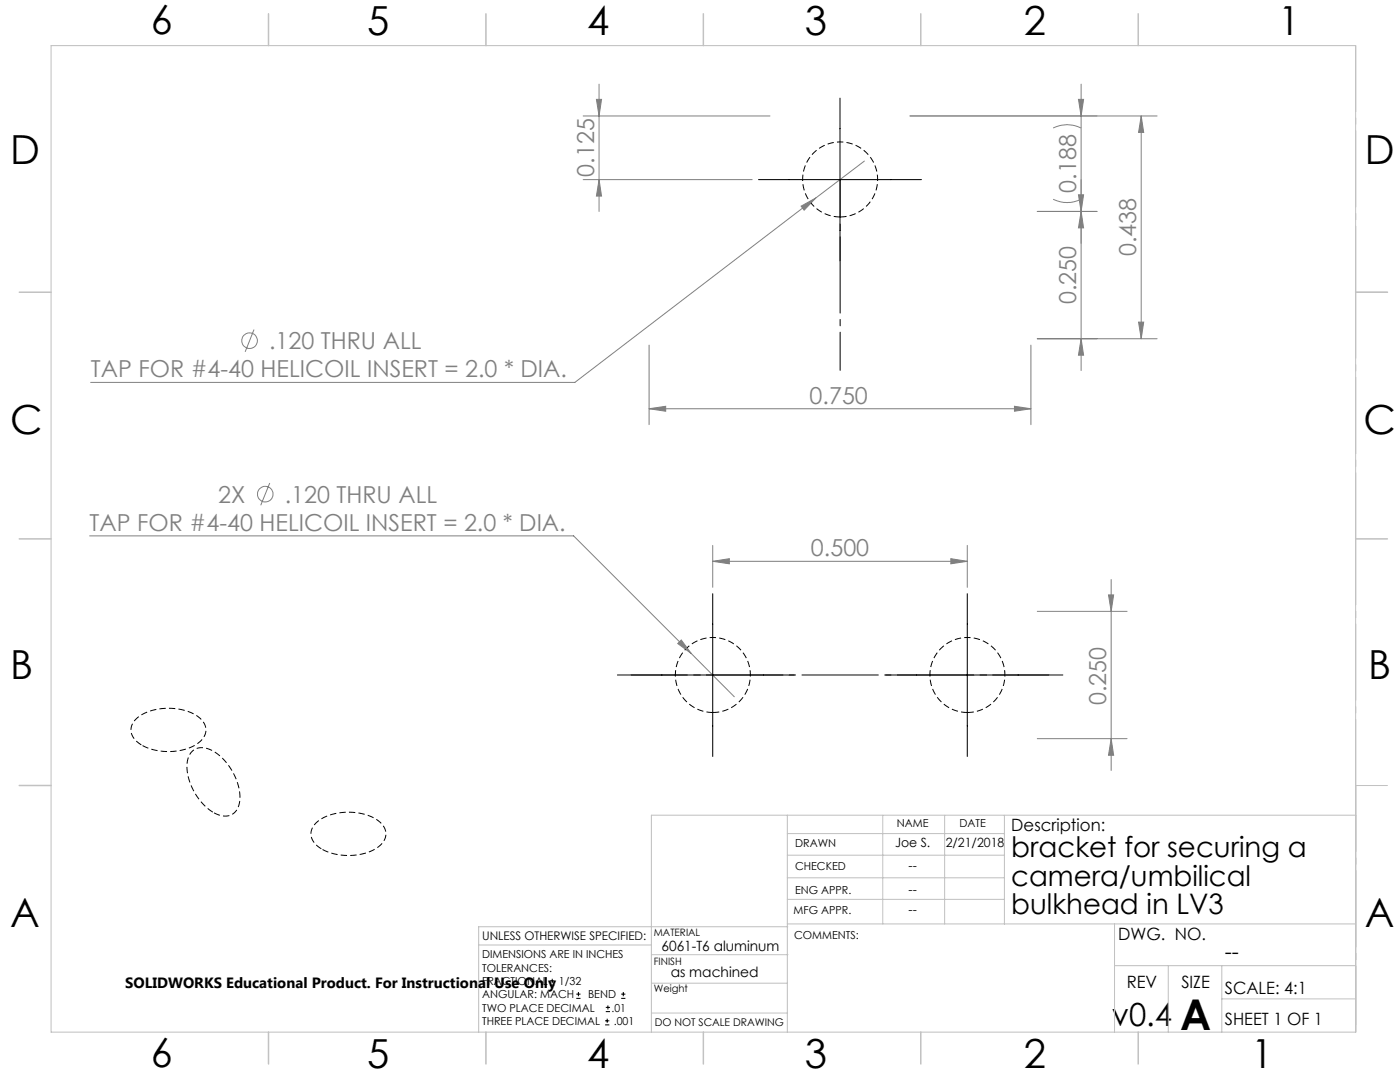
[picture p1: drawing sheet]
<svg xmlns="http://www.w3.org/2000/svg" width="279mm" height="216mm" viewBox="0 0 279 216" stroke-linecap="round" stroke-linejoin="round" font-family="sans-serif">
<g fill="none" stroke="#808080" stroke-width=".2">
<path d="M119 19.8h1.1l-.5 3.3zM119.6 16.8v25.4M215.2 19.8h1.1l-.5 3.3zM215.8 16.8v57.1M116.4 23.1h37.3M116.4 35.8h33.7M119.6 35.8l.5 3.3h-1.1zM162.8 39.5l-48.1 36.8h-96.6M172.5 32.1l-9.7 7.4M210.2 39.8a6.1 6.1 0 0 0 5.6 0M210.2 25.5a6.1 6.1 0 0 1 5.6 0M215.2 38.9h1.1l-.5 3.3z"/>
<path d="M227.8 23.1l.4 3.3h-1zM227.8 23.1v44.5M230.9 23.1h-49.3M159.9 41.1l2.9-1.6-2.3 2.4zM215.8 42.2l.5 3.3h-1.1zM218.9 42.2h-11.9M50.7 65.8l-1.8 4.4M129.5 68.9v15.8M205.7 68.9v15.8M207 67.6h23.9M215.8 67.6l.5 3.3h-1.1zM227.2 64.3h1l-.4 3.3z"/>
<path d="M53.8 96.4l-1.8 4.4M129.5 81.6l3.4-.5v1zM129.5 81.6h76.2M202.5 81.1l3.2 .5-3.2 .5zM17.9 106.9h96.6l23.4 23.5M142.2 112l3.4-.5v1zM142.2 108.8v8.4M142.2 112h50.8M189.8 111.5l3.2 .5-3.2 .5zM193 108.8v8.4M221.2 118.7h1l-.4 3.3zM221.8 115.6v38.1"/>
<path d="M135.3 128.4l.7-.7 1.9 2.7zM137.9 130.4l8.6 8.6M207 122h17.9M207 147.4h17.9M221.8 147.4l.4 3.3h-1z"/>
<circle cx="49.8" cy="68" r="1.55"/>
<circle cx="53" cy="98.6" r="1.55"/>
</g>
<g fill="none" stroke="#000" stroke-width=".2">
<path d="M167.6 19.6v32.5M151.4 35.8h32.5M142.2 118.5v32.5M193 118.5v32.5M126 134.7h32.5M176.8 134.7h32.5M109.8 196.6h.8M109.8 195.7h.8M110.2 195.3v.8M115 199.2h.9M115 198.4h.9M115.4 197.9v.9"/>
<path d="M124 199.2h.8M124 198.4h.8M124.4 197.9v.9M120.8 204.5h.8M120.8 203.7h.8M120.9 201.9h.8M120.9 201h.8M121.2 203.3v.8M121.3 200.6v.8"/>
</g>
<path d="M167.7 43.3a7.5 7.5 0 0 0 6.5-11.1 7.5 7.5 0 0 0-12.9-.4 7.5 7.5 0 0 0 6 11.5h.4M142.3 142.2a7.5 7.5 0 0 0 6.5-11.1 7.5 7.5 0 0 0-12.9-.4 7.5 7.5 0 0 0 6 11.5h.4M193.1 142.2a7.5 7.5 0 0 0 6.5-11.1 7.5 7.5 0 0 0-12.9-.4 7.5 7.5 0 0 0 6 11.5h.4" fill="none" stroke="#000" stroke-width=".2" stroke-dasharray="1.3 .6" stroke-linecap="butt"/>
<path d="M28.3 148.7a11.3 11.3 0 0 0 11.5-.6 2.97 2.97 0 0 0-.3-5.1 11.1 11.1 0 0 0-12.2 .3 2.98 2.98 0 0 0 .5 5.1l.5 .3M42.6 162.1a3.2 3.2 0 0 0 4.7-.6 7.8 7.8 0 0 0-.7-7.2 9 9 0 0 0-6-5.1 2.98 2.98 0 0 0-3.3 3.2 11.5 11.5 0 0 0 5.3 9.7M64.2 169.4a11.3 11.3 0 0 0 11.6-.6 2.97 2.97 0 0 0-.3-5.1 11.1 11.1 0 0 0-12.3 .4 2.98 2.98 0 0 0 .5 5l.5 .3" fill="none" stroke="#000" stroke-width=".2" stroke-dasharray="1.3 .6" stroke-dashoffset="-.1" stroke-linecap="butt"/>
<path d="M167.7 35.8v38.1" fill="none" stroke="#000" stroke-width=".2" stroke-dasharray="15.2 1.3 1.3 1.3" stroke-dashoffset="7.6"/>
<path d="M212.1 134.7h-88.9" fill="none" stroke="#000" stroke-width=".2" stroke-dasharray="15.2 1.3 1.3 1.3" stroke-dashoffset="1.3"/>
<path d="M270.6 9.1v49.2M270.6 58.3v49.2M270.6 107.5v49.2M270.6 156.7v49.2" fill="none" stroke="#c0c0c0" stroke-width=".2" stroke-dasharray="15.2 1.3 1.3 1.3" stroke-dashoffset="2.1"/>
<g fill="none" stroke="#c0c0c0" stroke-width=".2">
<path d="M10.2 9.1h260.3v196.9h-260.3zM270.5 58.3h6.4M270.5 156.7h6.4M157.1 162.7v43.3M157.1 175.2h43.3M157.1 170.6h43.3M157.1 166.3h43.3M157.1 179.5h43.3M176.2 162.7v21.7M188.5 162.7v21.7M200.4 162.7v21.7M270.6 162.7h-140.6v43.3"/>
<path d="M95.5 188.6h34.5M130 196.2h27.1M130 190.5h27.3M157.1 184.4h113.4M157.2 184.9h-61.7v21.1M222.4 184.4v21.6M222.4 192.7h48.1M233.2 192.7v13.3M243.8 199.3h26.7M243.8 192.7v13.3M130 202.1h27.1"/>
</g>
<g fill="none" stroke="#c0c0c0" stroke-width=".3">
<path d="M53.6 2.8v6.3M97 2.8v6.3M140.4 2.8v6.3M183.8 2.8v6.3M227.2 2.8v6.3M3.8 58.3h6.4M270.5 58.3h6.4M3.8 107.5h6.4M270.5 107.5h6.4M3.8 156.7h6.4M53.6 206v6.3M97 206v6.3"/>
<path d="M140.4 206v6.3M183.8 206v6.3M227.2 206v6.3"/>
</g>
<g fill="#808080">
<path d="M129.5 81.6l3.4-.5v1zM202.5 81.1l3.2 .5-3.2 .5zM159.9 41.1l.6 .8 2.3-2.4zM142.2 112l3.4-.5v1zM189.8 111.5l3.2 .5-3.2 .5zM136 127.7l-.7 .7 2.6 2z"/>
<path d="M215.8 42.2l.5 3.3h-1.1zM215.2 19.8h1.1l-.5 3.3zM119.6 35.8l.5 3.3h-1.1zM119 19.8h1.1l-.5 3.3z"/>
<path d="M227.8 23.1l.4 3.3h-1zM227.2 64.3h1l-.4 3.3zM215.2 38.9h1.1l-.5 3.3zM215.8 67.6l.5 3.3h-1.1zM221.2 118.7h1l-.4 3.3zM221.8 147.4l.4 3.3h-1z"/>
</g>
<text font-size="8.5" x="235.5" y="205.4">A</text>
<g font-size="8">
<text x="30.1" y="6.8">6</text>
<text x="73.3" y="6.9">5</text>
<text x="117.2" y="6.9">4</text>
<text x="160.6" y="6.9">3</text>
<text x="204.3" y="6.9">2</text>
<text x="255.1" y="6.9">1</text>
<text x="2.1" y="32.8">D</text>
<text x="272.4" y="32.8">D</text>
<text x="2.1" y="86.5">C</text>
<text x="272.1" y="86.5">C</text>
<text x="2.1" y="135.6">B</text>
<text x="273.1" y="135.6">B</text>
<text x="2.1" y="185">A</text>
<text x="272.4" y="185">A</text>
<text x="30.1" y="213">6</text>
<text x="73.3" y="213.1">5</text>
<text x="117.2" y="213.1">4</text>
<text x="160.6" y="213.1">3</text>
<text x="204.3" y="213.1">2</text>
<text x="249.7" y="213.1">1</text>
</g>
<text font-size="6.3" x="221.9" y="204.6">v0.4</text>
<g font-size="5.6">
<text x="201.8" y="171.1">bracket for securing a</text>
<text x="201.8" y="176.7">camera/umbilical</text>
<text x="201.8" y="182.4">bulkhead in LV3</text>
</g>
<g font-size="4.7" fill="#808080">
<text x="118.6" y="35.3" transform="rotate(-90 118.6 35.3)">0.125</text>
<text x="214.8" y="38.5" transform="rotate(-90 214.8 38.5)">0.188</text>
<text x="226.8" y="51.2" transform="rotate(-90 226.8 51.2)">0.438</text>
<text x="214.8" y="60.7" transform="rotate(-90 214.8 60.7)">0.250</text>
<text x="53.7" y="69.7">.120 THRU ALL</text>
<text x="18.1" y="75.3">TAP FOR #4-40 HELICOIL INSERT = 2.0 * DIA.</text>
<text x="161.6" y="80.5">0.750</text>
<text x="43.5" y="100.3">2X</text>
<text x="56.8" y="100.3">.120 THRU ALL</text>
<text x="17.9" y="105.9">TAP FOR #4-40 HELICOIL INSERT = 2.0 * DIA.</text>
<text x="161.8" y="111">0.500</text>
<text x="220.8" y="140.7" transform="rotate(-90 220.8 140.7)">0.250</text>
</g>
<text font-size="4.2" x="244.4" y="191.4">--</text>
<g font-size="3.4">
<text x="201.8" y="165.9">Description:</text>
<text x="223.2" y="187.6">DWG. NO.</text>
<text x="224.9" y="197.2">REV</text>
<text x="235.8" y="197.2">SIZE</text>
<text x="244.4" y="198.4">SCALE: 4:1</text>
<text x="244.4" y="204.6">SHEET 1 OF 1</text>
</g>
<text font-size="3" x="25" y="197.2">SOLIDWORKS Educational Product. For Instructional Use Only</text>
<g font-size="2.8">
<text x="132" y="189.7">6061-T6 aluminum</text>
<text x="133.9" y="194.9">as machined</text>
</g>
<g font-size="2.5">
<text x="178.7" y="169">Joe S.</text>
<text x="181.3" y="173.5">--</text>
<text x="188.7" y="169">2/21/2018</text>
<text x="181.3" y="178.3">--</text>
<text x="181.3" y="182.3">--</text>
</g>
<text font-size="2.4" x="96.2" y="187.5">UNLESS OTHERWISE SPECIFIED:</text>
<g font-size="2.2">
<text x="179" y="165.1">NAME</text>
<text x="191.5" y="165.1">DATE</text>
<text x="158.7" y="169">DRAWN</text>
<text x="158.7" y="173.5">CHECKED</text>
<text x="158.7" y="178.3">ENG APPR.</text>
<text x="158.4" y="182.4">MFG APPR.</text>
<text x="96.2" y="191.2">DIMENSIONS ARE IN INCHES</text>
<text x="158.5" y="187.4">COMMENTS:</text>
<text x="96.2" y="193.9">TOLERANCES:</text>
<text x="96.2" y="196.5">FRACTIONAL</text>
<text x="111.5" y="196.5">1/32</text>
<text x="96.2" y="201.8">TWO PLACE DECIMAL</text>
<text x="96.2" y="199.2">ANGULAR: MACH</text>
<text x="117.4" y="199.2">BEND</text>
<text x="122.1" y="201.8">.01</text>
<text x="96.2" y="204.5">THREE PLACE DECIMAL</text>
<text x="122.5" y="204.5">.001</text>
</g>
<text font-size="2.1" x="130.7" y="204.6">DO NOT SCALE DRAWING</text>
<g font-size="2">
<text x="130.5" y="186.8">MATERIAL</text>
<text x="130.5" y="192.5">FINISH</text>
<text x="130.5" y="198">Weight</text>
</g>
</svg>
